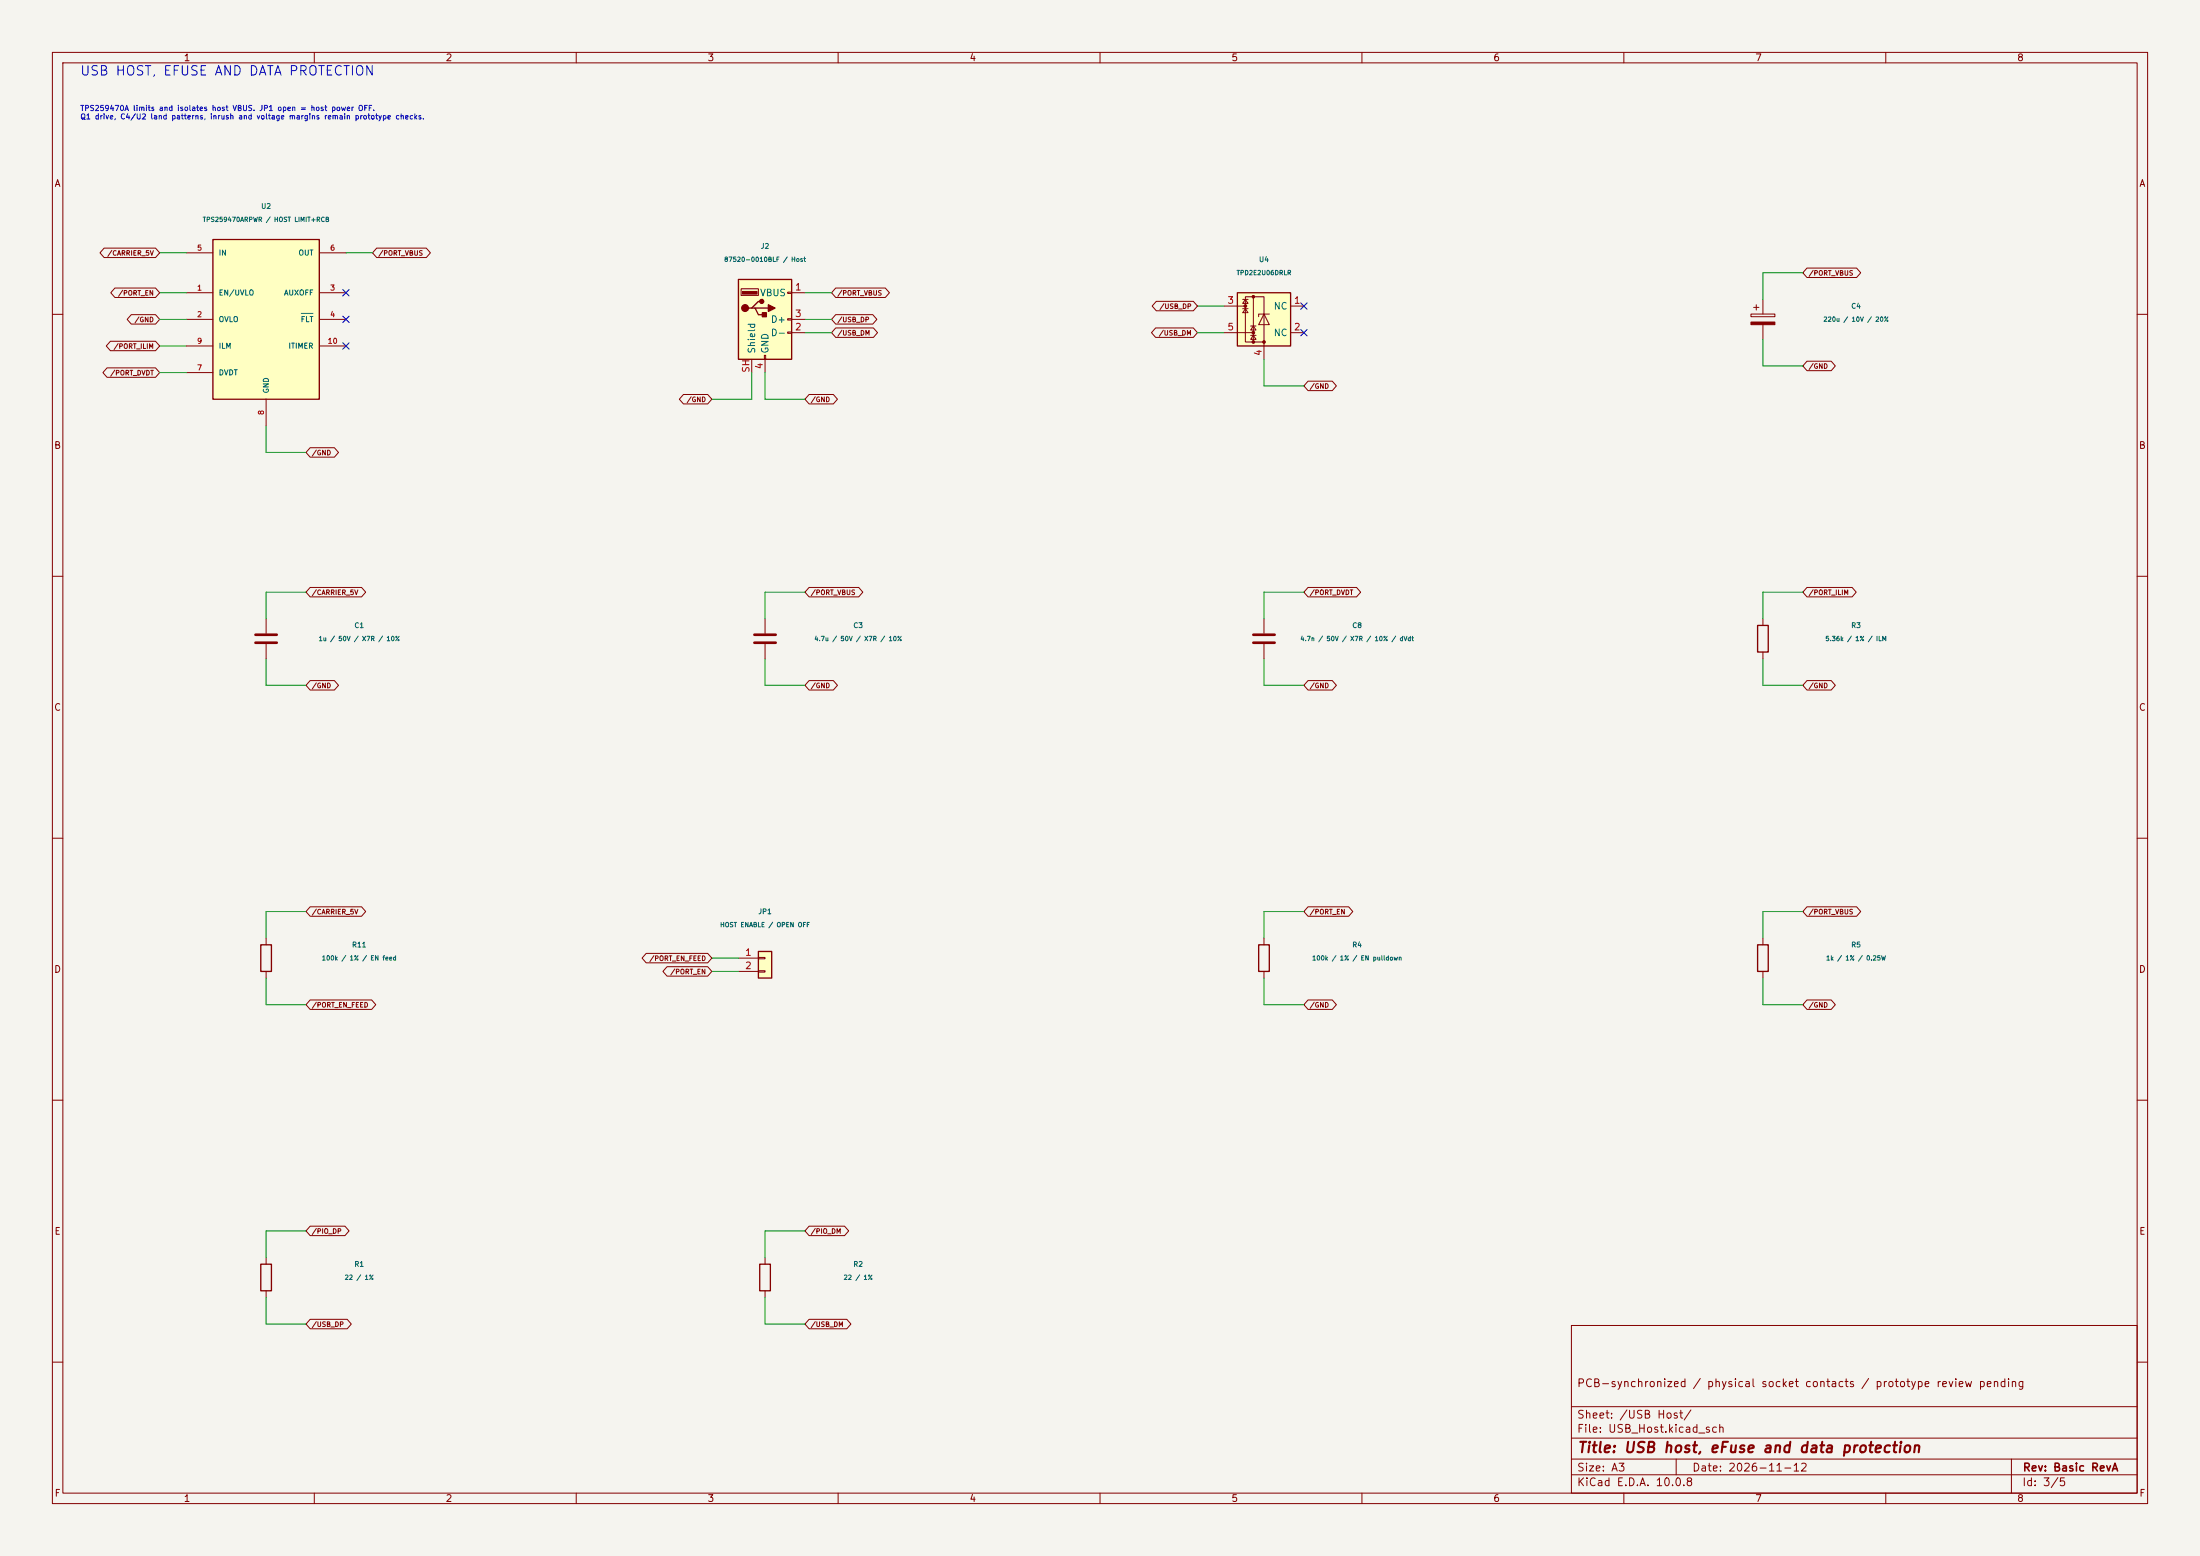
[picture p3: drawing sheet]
(kicad_sch
 (version 20260306)
 (generator "eeschema")
 (generator_version "10.0")
 (paper "A3")
 (title_block
  (title "USB host, eFuse and data protection")
  (date "2026-11-12")
  (rev "Basic RevA")
  (comment 1 "PCB-synchronized / physical socket contacts / prototype review pending"))
 (lib_symbols
  (symbol "KAGURA_RevA:TPS259470A_RPW"
   (pin_names
    (offset 1.016)) (in_bom yes) (on_board yes)
   (property "Reference" "U" (at 0 0 0) (effects (font (size 1 1))))
   (property "Value" "TPS259470A_RPW" (at 0 0 0) (effects (font (size 1 1))))
   (property "Datasheet" "https://www.ti.com/lit/ds/symlink/tps25947.pdf" (at 0 0 0) (effects (font (size 1 1))))
   (symbol "TPS259470A_RPW_1_1"
    (rectangle (start -10.16 15.24) (end 10.16 -15.24) (stroke (width 0.254) (type default)) (fill (type background)))
    (pin power_in line (at -15.24 12.7 0) (length 5.08) (name "IN" (effects (font (size 1 1)))) (number "5" (effects (font (size 1 1)))))
    (pin input line (at -15.24 5.08 0) (length 5.08) (name "EN/UVLO" (effects (font (size 1 1)))) (number "1" (effects (font (size 1 1)))))
    (pin input line (at -15.24 0 0) (length 5.08) (name "OVLO" (effects (font (size 1 1)))) (number "2" (effects (font (size 1 1)))))
    (pin passive line (at -15.24 -5.08 0) (length 5.08) (name "ILM" (effects (font (size 1 1)))) (number "9" (effects (font (size 1 1)))))
    (pin passive line (at -15.24 -10.16 0) (length 5.08) (name "DVDT" (effects (font (size 1 1)))) (number "7" (effects (font (size 1 1)))))
    (pin power_out line (at 15.24 12.7 180) (length 5.08) (name "OUT" (effects (font (size 1 1)))) (number "6" (effects (font (size 1 1)))))
    (pin open_collector line (at 15.24 5.08 180) (length 5.08) (name "AUXOFF" (effects (font (size 1 1)))) (number "3" (effects (font (size 1 1)))))
    (pin open_collector line (at 15.24 0 180) (length 5.08) (name "~{FLT}" (effects (font (size 1 1)))) (number "4" (effects (font (size 1 1)))))
    (pin passive line (at 15.24 -5.08 180) (length 5.08) (name "ITIMER" (effects (font (size 1 1)))) (number "10" (effects (font (size 1 1)))))
    (pin power_in line (at 0 -20.32 90) (length 5.08) (name "GND" (effects (font (size 1 1)))) (number "8" (effects (font (size 1 1)))))))
  (symbol "KAGURA_RevA:USB_A"
   (pin_names
    (offset 1.016)) (exclude_from_sim no) (in_bom yes) (on_board yes)
   (in_pos_files yes)
   (duplicate_pin_numbers_are_jumpers no)
   (property "Reference" "J" (at -5.08 11.43 0) (show_name no) (do_not_autoplace no) (effects (font (size 1.27 1.27)) (justify left)))
   (property "Value" "USB_A" (at -5.08 8.89 0) (show_name no) (do_not_autoplace no) (effects (font (size 1.27 1.27)) (justify left)))
   (property "Footprint" "" (at 3.81 -1.27 0) (show_name no) (do_not_autoplace no) (hide yes) (effects (font (size 1.27 1.27))))
   (property "Datasheet" "" (at 3.81 -1.27 0) (show_name no) (do_not_autoplace no) (hide yes) (effects (font (size 1.27 1.27))))
   (property "Description" "USB Type A connector" (at 0 0 0) (show_name no) (do_not_autoplace no) (hide yes) (effects (font (size 1.27 1.27))))
   (symbol "USB_A_0_1"
    (rectangle (start -5.08 -7.62) (end 5.08 7.62) (stroke (width 0.254) (type default)) (fill (type background)))
    (circle (center -3.81 2.159) (radius 0.635) (stroke (width 0.254) (type default)) (fill (type outline)))
    (polyline (pts (xy -3.175 2.159) (xy -2.54 2.159) (xy -1.27 3.429) (xy -0.635 3.429)) (stroke (width 0.254) (type default)) (fill (type none)))
    (polyline (pts (xy -2.54 2.159) (xy -1.905 2.159) (xy -1.27 0.889) (xy 0 0.889)) (stroke (width 0.254) (type default)) (fill (type none)))
    (rectangle (start -1.524 4.826) (end -4.318 5.334) (stroke (width 0) (type default)) (fill (type outline)))
    (rectangle (start -1.27 4.572) (end -4.572 5.842) (stroke (width 0) (type default)) (fill (type none)))
    (circle (center -0.635 3.429) (radius 0.381) (stroke (width 0.254) (type default)) (fill (type outline)))
    (rectangle (start -0.127 -7.62) (end 0.127 -6.858) (stroke (width 0) (type default)) (fill (type none)))
    (rectangle (start 0.254 1.27) (end -0.508 0.508) (stroke (width 0.254) (type default)) (fill (type outline)))
    (polyline (pts (xy 0.635 2.794) (xy 0.635 1.524) (xy 1.905 2.159) (xy 0.635 2.794)) (stroke (width 0.254) (type default)) (fill (type outline)))
    (rectangle (start 5.08 4.953) (end 4.318 5.207) (stroke (width 0) (type default)) (fill (type none)))
    (rectangle (start 5.08 -0.127) (end 4.318 0.127) (stroke (width 0) (type default)) (fill (type none)))
    (rectangle (start 5.08 -2.667) (end 4.318 -2.413) (stroke (width 0) (type default)) (fill (type none))))
   (symbol "USB_A_1_1"
    (polyline (pts (xy -1.905 2.159) (xy 0.635 2.159)) (stroke (width 0.254) (type default)) (fill (type none)))
    (pin power_in line (at 7.62 5.08 180) (length 2.54) (name "VBUS" (effects (font (size 1.27 1.27)))) (number "1" (effects (font (size 1.27 1.27)))))
    (pin bidirectional line (at 7.62 -2.54 180) (length 2.54) (name "D-" (effects (font (size 1.27 1.27)))) (number "2" (effects (font (size 1.27 1.27)))))
    (pin bidirectional line (at 7.62 0 180) (length 2.54) (name "D+" (effects (font (size 1.27 1.27)))) (number "3" (effects (font (size 1.27 1.27)))))
    (pin power_in line (at 0 -10.16 90) (length 2.54) (name "GND" (effects (font (size 1.27 1.27)))) (number "4" (effects (font (size 1.27 1.27)))))
    (pin passive line (at -2.54 -10.16 90) (length 2.54) (name "Shield" (effects (font (size 1.27 1.27)))) (number "SH" (effects (font (size 1.27 1.27))))))
   (embedded_fonts no))
  (symbol "KAGURA_RevA:TPD2E2U06DRL" (exclude_from_sim no) (in_bom yes) (on_board yes)
   (in_pos_files yes)
   (duplicate_pin_numbers_are_jumpers no)
   (property "Reference" "U" (at -3.81 6.35 0) (show_name no) (do_not_autoplace no) (effects (font (size 1.27 1.27))))
   (property "Value" "TPD2E2U06DRL" (at 0.508 -6.35 0) (show_name no) (do_not_autoplace no) (effects (font (size 1.27 1.27)) (justify left)))
   (property "Footprint" "Package_TO_SOT_SMD:SOT-553" (at -20.32 -6.35 0) (show_name no) (do_not_autoplace no) (hide yes) (effects (font (size 1.27 1.27))))
   (property "Datasheet" "http://www.ti.com/lit/ds/symlink/tpd2e2u06.pdf" (at -5.08 5.08 0) (show_name no) (do_not_autoplace no) (hide yes) (effects (font (size 1.27 1.27))))
   (property "Description" "Dual-Channel High-Speed ESD Protection, SOT-553" (at 0 0 0) (show_name no) (do_not_autoplace no) (hide yes) (effects (font (size 1.27 1.27))))
   (symbol "TPD2E2U06DRL_0_1"
    (rectangle (start -5.08 5.08) (end 5.08 -5.08) (stroke (width 0.254) (type default)) (fill (type background)))
    (rectangle (start -3.556 4.318) (end 0 -4.318) (stroke (width 0) (type default)) (fill (type none)))
    (polyline (pts (xy -3.556 3.81) (xy -4.064 3.048) (xy -3.048 3.048) (xy -3.556 3.81)) (stroke (width 0) (type default)) (fill (type none)))
    (circle (center -3.556 2.54) (radius 0.254) (stroke (width 0) (type default)) (fill (type outline)))
    (polyline (pts (xy -3.556 2.54) (xy -5.08 2.54)) (stroke (width 0) (type default)) (fill (type none)))
    (polyline (pts (xy -3.556 2.032) (xy -4.064 1.27) (xy -3.048 1.27) (xy -3.556 2.032)) (stroke (width 0) (type default)) (fill (type none)))
    (polyline (pts (xy -3.048 3.81) (xy -4.064 3.81)) (stroke (width 0) (type default)) (fill (type none)))
    (polyline (pts (xy -3.048 2.032) (xy -4.064 2.032)) (stroke (width 0) (type default)) (fill (type none)))
    (circle (center -2.032 4.318) (radius 0.254) (stroke (width 0) (type default)) (fill (type outline)))
    (polyline (pts (xy -2.032 -1.27) (xy -2.54 -2.032) (xy -1.524 -2.032) (xy -2.032 -1.27)) (stroke (width 0) (type default)) (fill (type none)))
    (circle (center -2.032 -2.54) (radius 0.254) (stroke (width 0) (type default)) (fill (type outline)))
    (polyline (pts (xy -2.032 -2.54) (xy -5.08 -2.54)) (stroke (width 0) (type default)) (fill (type none)))
    (polyline (pts (xy -2.032 -3.048) (xy -2.54 -3.81) (xy -1.524 -3.81) (xy -2.032 -3.048)) (stroke (width 0) (type default)) (fill (type none)))
    (circle (center -2.032 -4.318) (radius 0.254) (stroke (width 0) (type default)) (fill (type outline)))
    (polyline (pts (xy -2.032 -4.318) (xy -2.032 4.318)) (stroke (width 0) (type default)) (fill (type none)))
    (polyline (pts (xy -1.524 -1.27) (xy -2.54 -1.27)) (stroke (width 0) (type default)) (fill (type none)))
    (polyline (pts (xy -1.524 -3.048) (xy -2.54 -3.048)) (stroke (width 0) (type default)) (fill (type none)))
    (polyline (pts (xy 0 1.016) (xy 1.016 -1.016) (xy -1.016 -1.016) (xy 0 1.016)) (stroke (width 0) (type default)) (fill (type none)))
    (polyline (pts (xy 0 -4.318) (xy 0 -5.08)) (stroke (width 0) (type default)) (fill (type none)))
    (circle (center 0 -4.318) (radius 0.254) (stroke (width 0) (type default)) (fill (type outline)))
    (polyline (pts (xy 1.016 1.016) (xy -1.016 1.016) (xy -1.016 0.508)) (stroke (width 0) (type default)) (fill (type none))))
   (symbol "TPD2E2U06DRL_1_1"
    (pin passive line (at 7.62 2.54 180) (length 2.54) (name "NC" (effects (font (size 1.27 1.27)))) (number "1" (effects (font (size 1.27 1.27)))))
    (pin passive line (at 7.62 -2.54 180) (length 2.54) (name "NC" (effects (font (size 1.27 1.27)))) (number "2" (effects (font (size 1.27 1.27)))))
    (pin passive line (at -7.62 2.54 0) (length 2.54) (name "" (effects (font (size 1.27 1.27)))) (number "3" (effects (font (size 1.27 1.27)))))
    (pin passive line (at 0 -7.62 90) (length 2.54) (name "" (effects (font (size 1.27 1.27)))) (number "4" (effects (font (size 1.27 1.27)))))
    (pin passive line (at -7.62 -2.54 0) (length 2.54) (name "" (effects (font (size 1.27 1.27)))) (number "5" (effects (font (size 1.27 1.27))))))
   (embedded_fonts no))
  (symbol "KAGURA_RevA:C_Polarized"
   (pin_numbers (hide yes))
   (pin_names
    (offset 0.254)) (exclude_from_sim no) (in_bom yes) (on_board yes)
   (in_pos_files yes)
   (duplicate_pin_numbers_are_jumpers no)
   (property "Reference" "C" (at 0.635 2.54 0) (show_name no) (do_not_autoplace no) (effects (font (size 1.27 1.27)) (justify left)))
   (property "Value" "C_Polarized" (at 0.635 -2.54 0) (show_name no) (do_not_autoplace no) (effects (font (size 1.27 1.27)) (justify left)))
   (property "Footprint" "" (at 0.9652 -3.81 0) (show_name no) (do_not_autoplace no) (hide yes) (effects (font (size 1.27 1.27))))
   (property "Datasheet" "" (at 0 0 0) (show_name no) (do_not_autoplace no) (hide yes) (effects (font (size 1.27 1.27))))
   (property "Description" "Polarized capacitor" (at 0 0 0) (show_name no) (do_not_autoplace no) (hide yes) (effects (font (size 1.27 1.27))))
   (symbol "C_Polarized_0_1"
    (rectangle (start -2.286 0.508) (end 2.286 1.016) (stroke (width 0) (type default)) (fill (type none)))
    (polyline (pts (xy -1.778 2.286) (xy -0.762 2.286)) (stroke (width 0) (type default)) (fill (type none)))
    (polyline (pts (xy -1.27 2.794) (xy -1.27 1.778)) (stroke (width 0) (type default)) (fill (type none)))
    (rectangle (start 2.286 -0.508) (end -2.286 -1.016) (stroke (width 0) (type default)) (fill (type outline))))
   (symbol "C_Polarized_1_1"
    (pin passive line (at 0 3.81 270) (length 2.794) (name "" (effects (font (size 1.27 1.27)))) (number "1" (effects (font (size 1.27 1.27)))))
    (pin passive line (at 0 -3.81 90) (length 2.794) (name "" (effects (font (size 1.27 1.27)))) (number "2" (effects (font (size 1.27 1.27))))))
   (embedded_fonts no))
  (symbol "KAGURA_RevA:C"
   (pin_numbers (hide yes))
   (pin_names
    (offset 0.254)) (exclude_from_sim no) (in_bom yes) (on_board yes)
   (in_pos_files yes)
   (duplicate_pin_numbers_are_jumpers no)
   (property "Reference" "C" (at 0.635 2.54 0) (show_name no) (do_not_autoplace no) (effects (font (size 1.27 1.27)) (justify left)))
   (property "Value" "C" (at 0.635 -2.54 0) (show_name no) (do_not_autoplace no) (effects (font (size 1.27 1.27)) (justify left)))
   (property "Footprint" "" (at 0.9652 -3.81 0) (show_name no) (do_not_autoplace no) (hide yes) (effects (font (size 1.27 1.27))))
   (property "Datasheet" "" (at 0 0 0) (show_name no) (do_not_autoplace no) (hide yes) (effects (font (size 1.27 1.27))))
   (property "Description" "Unpolarized capacitor" (at 0 0 0) (show_name no) (do_not_autoplace no) (hide yes) (effects (font (size 1.27 1.27))))
   (symbol "C_0_1"
    (polyline (pts (xy -2.032 0.762) (xy 2.032 0.762)) (stroke (width 0.508) (type default)) (fill (type none)))
    (polyline (pts (xy -2.032 -0.762) (xy 2.032 -0.762)) (stroke (width 0.508) (type default)) (fill (type none))))
   (symbol "C_1_1"
    (pin passive line (at 0 3.81 270) (length 2.794) (name "" (effects (font (size 1.27 1.27)))) (number "1" (effects (font (size 1.27 1.27)))))
    (pin passive line (at 0 -3.81 90) (length 2.794) (name "" (effects (font (size 1.27 1.27)))) (number "2" (effects (font (size 1.27 1.27))))))
   (embedded_fonts no))
  (symbol "KAGURA_RevA:R"
   (pin_numbers (hide yes))
   (pin_names
    (offset 0)) (exclude_from_sim no) (in_bom yes) (on_board yes)
   (in_pos_files yes)
   (duplicate_pin_numbers_are_jumpers no)
   (property "Reference" "R" (at 2.032 0 90) (show_name no) (do_not_autoplace no) (effects (font (size 1.27 1.27))))
   (property "Value" "R" (at 0 0 90) (show_name no) (do_not_autoplace no) (effects (font (size 1.27 1.27))))
   (property "Footprint" "" (at -1.778 0 90) (show_name no) (do_not_autoplace no) (hide yes) (effects (font (size 1.27 1.27))))
   (property "Datasheet" "" (at 0 0 0) (show_name no) (do_not_autoplace no) (hide yes) (effects (font (size 1.27 1.27))))
   (property "Description" "Resistor" (at 0 0 0) (show_name no) (do_not_autoplace no) (hide yes) (effects (font (size 1.27 1.27))))
   (symbol "R_0_1"
    (rectangle (start -1.016 -2.54) (end 1.016 2.54) (stroke (width 0.254) (type default)) (fill (type none))))
   (symbol "R_1_1"
    (pin passive line (at 0 3.81 270) (length 1.27) (name "" (effects (font (size 1.27 1.27)))) (number "1" (effects (font (size 1.27 1.27)))))
    (pin passive line (at 0 -3.81 90) (length 1.27) (name "" (effects (font (size 1.27 1.27)))) (number "2" (effects (font (size 1.27 1.27))))))
   (embedded_fonts no))
  (symbol "KAGURA_RevA:Host_Enable"
   (pin_names
    (offset 1.016) (hide yes)) (exclude_from_sim no) (in_bom yes) (on_board yes)
   (in_pos_files yes)
   (duplicate_pin_numbers_are_jumpers no)
   (property "Reference" "J" (at 0 2.54 0) (show_name no) (do_not_autoplace no) (effects (font (size 1.27 1.27))))
   (property "Value" "Conn_01x02" (at 0 -5.08 0) (show_name no) (do_not_autoplace no) (effects (font (size 1.27 1.27))))
   (property "Footprint" "" (at 0 0 0) (show_name no) (do_not_autoplace no) (hide yes) (effects (font (size 1.27 1.27))))
   (property "Datasheet" "" (at 0 0 0) (show_name no) (do_not_autoplace no) (hide yes) (effects (font (size 1.27 1.27))))
   (property "Description" "Generic connector, single row, 01x02, script generated (kicad-library-utils/schlib/autogen/connector/)" (at 0 0 0) (show_name no) (do_not_autoplace no) (hide yes) (effects (font (size 1.27 1.27))))
   (symbol "Host_Enable_1_1"
    (rectangle (start -1.27 1.27) (end 1.27 -3.81) (stroke (width 0.254) (type default)) (fill (type background)))
    (rectangle (start -1.27 0.127) (end 0 -0.127) (stroke (width 0.1524) (type default)) (fill (type none)))
    (rectangle (start -1.27 -2.413) (end 0 -2.667) (stroke (width 0.1524) (type default)) (fill (type none)))
    (pin passive line (at -5.08 0 0) (length 3.81) (name "Pin_1" (effects (font (size 1.27 1.27)))) (number "1" (effects (font (size 1.27 1.27)))))
    (pin passive line (at -5.08 -2.54 0) (length 3.81) (name "Pin_2" (effects (font (size 1.27 1.27)))) (number "2" (effects (font (size 1.27 1.27))))))
   (embedded_fonts no)))
 (text "USB HOST, EFUSE AND DATA PROTECTION" (at 15.24 12.7 0) (effects (font (size 1.8 1.8)) (justify left top)))
 (text "TPS259470A limits and isolates host VBUS. JP1 open = host power OFF.\nQ1 drive, C4/U2 land patterns, inrush and voltage margins remain prototype checks." (at 15.24 20.32 0) (effects (font (size 1 1)) (justify left top)))
 (wire (pts (xy 35.56 48.26) (xy 30.48 48.26)) (stroke (width 0) (type default)))
 (global_label "/CARRIER_5V"
  (shape bidirectional) (at 30.48 48.26 0) (effects (font (size 0.9 0.9)) (justify right))
  (property "Intersheetrefs" "${INTERSHEET_REFS}" (at 30.48 48.26 0) (effects (font (size 0.8 0.8))) (hide yes)))
 (wire (pts (xy 35.56 55.88) (xy 30.48 55.88)) (stroke (width 0) (type default)))
 (global_label "/PORT_EN"
  (shape bidirectional) (at 30.48 55.88 0) (effects (font (size 0.9 0.9)) (justify right))
  (property "Intersheetrefs" "${INTERSHEET_REFS}" (at 30.48 55.88 0) (effects (font (size 0.8 0.8))) (hide yes)))
 (wire (pts (xy 35.56 60.96) (xy 30.48 60.96)) (stroke (width 0) (type default)))
 (global_label "/GND"
  (shape bidirectional) (at 30.48 60.96 0) (effects (font (size 0.9 0.9)) (justify right))
  (property "Intersheetrefs" "${INTERSHEET_REFS}" (at 30.48 60.96 0) (effects (font (size 0.8 0.8))) (hide yes)))
 (wire (pts (xy 35.56 66.04) (xy 30.48 66.04)) (stroke (width 0) (type default)))
 (global_label "/PORT_ILIM"
  (shape bidirectional) (at 30.48 66.04 0) (effects (font (size 0.9 0.9)) (justify right))
  (property "Intersheetrefs" "${INTERSHEET_REFS}" (at 30.48 66.04 0) (effects (font (size 0.8 0.8))) (hide yes)))
 (wire (pts (xy 35.56 71.12) (xy 30.48 71.12)) (stroke (width 0) (type default)))
 (global_label "/PORT_DVDT"
  (shape bidirectional) (at 30.48 71.12 0) (effects (font (size 0.9 0.9)) (justify right))
  (property "Intersheetrefs" "${INTERSHEET_REFS}" (at 30.48 71.12 0) (effects (font (size 0.8 0.8))) (hide yes)))
 (wire (pts (xy 66.04 48.26) (xy 71.12 48.26)) (stroke (width 0) (type default)))
 (global_label "/PORT_VBUS"
  (shape bidirectional) (at 71.12 48.26 180) (effects (font (size 0.9 0.9)) (justify left))
  (property "Intersheetrefs" "${INTERSHEET_REFS}" (at 71.12 48.26 0) (effects (font (size 0.8 0.8))) (hide yes)))
 (no_connect (at 66.04 55.88))
 (no_connect (at 66.04 60.96))
 (no_connect (at 66.04 66.04))
 (wire (pts (xy 50.8 81.28) (xy 50.8 86.36)) (stroke (width 0) (type default)))
 (wire (pts (xy 50.8 86.36) (xy 58.42 86.36)) (stroke (width 0) (type default)))
 (global_label "/GND"
  (shape bidirectional) (at 58.42 86.36 180) (effects (font (size 0.9 0.9)) (justify left))
  (property "Intersheetrefs" "${INTERSHEET_REFS}" (at 58.42 86.36 0) (effects (font (size 0.8 0.8))) (hide yes)))
 (symbol
  (lib_id "KAGURA_RevA:TPS259470A_RPW") (at 50.8 60.96 0) (unit 1) (in_bom yes) (on_board yes) (dnp no)
  (property "Reference" "U2" (at 50.8 39.37 0) (effects (font (size 0.95 0.95))))
  (property "Value" "TPS259470ARPWR / HOST LIMIT+RCB" (at 50.8 41.91 0) (effects (font (size 0.85 0.85))))
  (property "Footprint" "KAGURA_MANUAL:U2" (at 50.8 60.96 0) (effects (font (size 0.95 0.95))) (hide yes))
  (property "Datasheet" "" (at 50.8 60.96 0) (effects (font (size 0.95 0.95))) (hide yes))
  (property "Description" "" (at 50.8 60.96 0) (effects (font (size 0.95 0.95))) (hide yes)) (pin "5") (pin "1") (pin "2") (pin "9") (pin "7") (pin "6") (pin "3") (pin "4") (pin "10") (pin "8"))
 (wire (pts (xy 153.67 55.88) (xy 158.75 55.88)) (stroke (width 0) (type default)))
 (global_label "/PORT_VBUS"
  (shape bidirectional) (at 158.75 55.88 180) (effects (font (size 0.9 0.9)) (justify left))
  (property "Intersheetrefs" "${INTERSHEET_REFS}" (at 158.75 55.88 0) (effects (font (size 0.8 0.8))) (hide yes)))
 (wire (pts (xy 153.67 63.5) (xy 158.75 63.5)) (stroke (width 0) (type default)))
 (global_label "/USB_DM"
  (shape bidirectional) (at 158.75 63.5 180) (effects (font (size 0.9 0.9)) (justify left))
  (property "Intersheetrefs" "${INTERSHEET_REFS}" (at 158.75 63.5 0) (effects (font (size 0.8 0.8))) (hide yes)))
 (wire (pts (xy 153.67 60.96) (xy 158.75 60.96)) (stroke (width 0) (type default)))
 (global_label "/USB_DP"
  (shape bidirectional) (at 158.75 60.96 180) (effects (font (size 0.9 0.9)) (justify left))
  (property "Intersheetrefs" "${INTERSHEET_REFS}" (at 158.75 60.96 0) (effects (font (size 0.8 0.8))) (hide yes)))
 (wire (pts (xy 146.05 71.12) (xy 146.05 76.2)) (stroke (width 0) (type default)))
 (wire (pts (xy 146.05 76.2) (xy 153.67 76.2)) (stroke (width 0) (type default)))
 (global_label "/GND"
  (shape bidirectional) (at 153.67 76.2 180) (effects (font (size 0.9 0.9)) (justify left))
  (property "Intersheetrefs" "${INTERSHEET_REFS}" (at 153.67 76.2 0) (effects (font (size 0.8 0.8))) (hide yes)))
 (wire (pts (xy 143.51 71.12) (xy 143.51 76.2)) (stroke (width 0) (type default)))
 (wire (pts (xy 143.51 76.2) (xy 135.89 76.2)) (stroke (width 0) (type default)))
 (global_label "/GND"
  (shape bidirectional) (at 135.89 76.2 0) (effects (font (size 0.9 0.9)) (justify right))
  (property "Intersheetrefs" "${INTERSHEET_REFS}" (at 135.89 76.2 0) (effects (font (size 0.8 0.8))) (hide yes)))
 (symbol
  (lib_id "KAGURA_RevA:USB_A") (at 146.05 60.96 0) (unit 1) (in_bom yes) (on_board yes) (dnp no)
  (property "Reference" "J2" (at 146.05 46.99 0) (effects (font (size 0.95 0.95))))
  (property "Value" "87520-0010BLF / Host" (at 146.05 49.53 0) (effects (font (size 0.85 0.85))))
  (property "Footprint" "KAGURA_MANUAL:J2" (at 146.05 60.96 0) (effects (font (size 0.95 0.95))) (hide yes))
  (property "Datasheet" "" (at 146.05 60.96 0) (effects (font (size 0.95 0.95))) (hide yes))
  (property "Description" "" (at 146.05 60.96 0) (effects (font (size 0.95 0.95))) (hide yes)) (pin "1") (pin "2") (pin "3") (pin "4") (pin "SH"))
 (no_connect (at 248.92 58.42))
 (no_connect (at 248.92 63.5))
 (wire (pts (xy 233.68 58.42) (xy 228.6 58.42)) (stroke (width 0) (type default)))
 (global_label "/USB_DP"
  (shape bidirectional) (at 228.6 58.42 0) (effects (font (size 0.9 0.9)) (justify right))
  (property "Intersheetrefs" "${INTERSHEET_REFS}" (at 228.6 58.42 0) (effects (font (size 0.8 0.8))) (hide yes)))
 (wire (pts (xy 241.3 68.58) (xy 241.3 73.66)) (stroke (width 0) (type default)))
 (wire (pts (xy 241.3 73.66) (xy 248.92 73.66)) (stroke (width 0) (type default)))
 (global_label "/GND"
  (shape bidirectional) (at 248.92 73.66 180) (effects (font (size 0.9 0.9)) (justify left))
  (property "Intersheetrefs" "${INTERSHEET_REFS}" (at 248.92 73.66 0) (effects (font (size 0.8 0.8))) (hide yes)))
 (wire (pts (xy 233.68 63.5) (xy 228.6 63.5)) (stroke (width 0) (type default)))
 (global_label "/USB_DM"
  (shape bidirectional) (at 228.6 63.5 0) (effects (font (size 0.9 0.9)) (justify right))
  (property "Intersheetrefs" "${INTERSHEET_REFS}" (at 228.6 63.5 0) (effects (font (size 0.8 0.8))) (hide yes)))
 (symbol
  (lib_id "KAGURA_RevA:TPD2E2U06DRL") (at 241.3 60.96 0) (unit 1) (in_bom yes) (on_board yes) (dnp no)
  (property "Reference" "U4" (at 241.3 49.53 0) (effects (font (size 0.95 0.95))))
  (property "Value" "TPD2E2U06DRLR" (at 241.3 52.07 0) (effects (font (size 0.85 0.85))))
  (property "Footprint" "KAGURA_MANUAL:U4" (at 241.3 60.96 0) (effects (font (size 0.95 0.95))) (hide yes))
  (property "Datasheet" "" (at 241.3 60.96 0) (effects (font (size 0.95 0.95))) (hide yes))
  (property "Description" "" (at 241.3 60.96 0) (effects (font (size 0.95 0.95))) (hide yes)) (pin "1") (pin "2") (pin "3") (pin "4") (pin "5"))
 (wire (pts (xy 336.55 57.15) (xy 336.55 52.07)) (stroke (width 0) (type default)))
 (wire (pts (xy 336.55 52.07) (xy 344.17 52.07)) (stroke (width 0) (type default)))
 (global_label "/PORT_VBUS"
  (shape bidirectional) (at 344.17 52.07 180) (effects (font (size 0.9 0.9)) (justify left))
  (property "Intersheetrefs" "${INTERSHEET_REFS}" (at 344.17 52.07 0) (effects (font (size 0.8 0.8))) (hide yes)))
 (wire (pts (xy 336.55 64.77) (xy 336.55 69.85)) (stroke (width 0) (type default)))
 (wire (pts (xy 336.55 69.85) (xy 344.17 69.85)) (stroke (width 0) (type default)))
 (global_label "/GND"
  (shape bidirectional) (at 344.17 69.85 180) (effects (font (size 0.9 0.9)) (justify left))
  (property "Intersheetrefs" "${INTERSHEET_REFS}" (at 344.17 69.85 0) (effects (font (size 0.8 0.8))) (hide yes)))
 (symbol
  (lib_id "KAGURA_RevA:C_Polarized") (at 336.55 60.96 0) (unit 1) (in_bom yes) (on_board yes) (dnp no)
  (property "Reference" "C4" (at 354.33 58.42 0) (effects (font (size 0.95 0.95))))
  (property "Value" "220u / 10V / 20%" (at 354.33 60.96 0) (effects (font (size 0.85 0.85))))
  (property "Footprint" "KAGURA_MANUAL:C4" (at 336.55 60.96 0) (effects (font (size 0.95 0.95))) (hide yes))
  (property "Datasheet" "" (at 336.55 60.96 0) (effects (font (size 0.95 0.95))) (hide yes))
  (property "Description" "" (at 336.55 60.96 0) (effects (font (size 0.95 0.95))) (hide yes)) (pin "1") (pin "2"))
 (wire (pts (xy 50.8 118.11) (xy 50.8 113.03)) (stroke (width 0) (type default)))
 (wire (pts (xy 50.8 113.03) (xy 58.42 113.03)) (stroke (width 0) (type default)))
 (global_label "/CARRIER_5V"
  (shape bidirectional) (at 58.42 113.03 180) (effects (font (size 0.9 0.9)) (justify left))
  (property "Intersheetrefs" "${INTERSHEET_REFS}" (at 58.42 113.03 0) (effects (font (size 0.8 0.8))) (hide yes)))
 (wire (pts (xy 50.8 125.73) (xy 50.8 130.81)) (stroke (width 0) (type default)))
 (wire (pts (xy 50.8 130.81) (xy 58.42 130.81)) (stroke (width 0) (type default)))
 (global_label "/GND"
  (shape bidirectional) (at 58.42 130.81 180) (effects (font (size 0.9 0.9)) (justify left))
  (property "Intersheetrefs" "${INTERSHEET_REFS}" (at 58.42 130.81 0) (effects (font (size 0.8 0.8))) (hide yes)))
 (symbol
  (lib_id "KAGURA_RevA:C") (at 50.8 121.92 0) (unit 1) (in_bom yes) (on_board yes) (dnp no)
  (property "Reference" "C1" (at 68.58 119.38 0) (effects (font (size 0.95 0.95))))
  (property "Value" "1u / 50V / X7R / 10%" (at 68.58 121.92 0) (effects (font (size 0.85 0.85))))
  (property "Footprint" "KAGURA_MANUAL:C1" (at 50.8 121.92 0) (effects (font (size 0.95 0.95))) (hide yes))
  (property "Datasheet" "" (at 50.8 121.92 0) (effects (font (size 0.95 0.95))) (hide yes))
  (property "Description" "" (at 50.8 121.92 0) (effects (font (size 0.95 0.95))) (hide yes)) (pin "1") (pin "2"))
 (wire (pts (xy 146.05 118.11) (xy 146.05 113.03)) (stroke (width 0) (type default)))
 (wire (pts (xy 146.05 113.03) (xy 153.67 113.03)) (stroke (width 0) (type default)))
 (global_label "/PORT_VBUS"
  (shape bidirectional) (at 153.67 113.03 180) (effects (font (size 0.9 0.9)) (justify left))
  (property "Intersheetrefs" "${INTERSHEET_REFS}" (at 153.67 113.03 0) (effects (font (size 0.8 0.8))) (hide yes)))
 (wire (pts (xy 146.05 125.73) (xy 146.05 130.81)) (stroke (width 0) (type default)))
 (wire (pts (xy 146.05 130.81) (xy 153.67 130.81)) (stroke (width 0) (type default)))
 (global_label "/GND"
  (shape bidirectional) (at 153.67 130.81 180) (effects (font (size 0.9 0.9)) (justify left))
  (property "Intersheetrefs" "${INTERSHEET_REFS}" (at 153.67 130.81 0) (effects (font (size 0.8 0.8))) (hide yes)))
 (symbol
  (lib_id "KAGURA_RevA:C") (at 146.05 121.92 0) (unit 1) (in_bom yes) (on_board yes) (dnp no)
  (property "Reference" "C3" (at 163.83 119.38 0) (effects (font (size 0.95 0.95))))
  (property "Value" "4.7u / 50V / X7R / 10%" (at 163.83 121.92 0) (effects (font (size 0.85 0.85))))
  (property "Footprint" "KAGURA_BASIC:C_1206_3216Metric" (at 146.05 121.92 0) (effects (font (size 0.95 0.95))) (hide yes))
  (property "Datasheet" "" (at 146.05 121.92 0) (effects (font (size 0.95 0.95))) (hide yes))
  (property "Description" "" (at 146.05 121.92 0) (effects (font (size 0.95 0.95))) (hide yes)) (pin "1") (pin "2"))
 (wire (pts (xy 241.3 118.11) (xy 241.3 113.03)) (stroke (width 0) (type default)))
 (wire (pts (xy 241.3 113.03) (xy 248.92 113.03)) (stroke (width 0) (type default)))
 (global_label "/PORT_DVDT"
  (shape bidirectional) (at 248.92 113.03 180) (effects (font (size 0.9 0.9)) (justify left))
  (property "Intersheetrefs" "${INTERSHEET_REFS}" (at 248.92 113.03 0) (effects (font (size 0.8 0.8))) (hide yes)))
 (wire (pts (xy 241.3 125.73) (xy 241.3 130.81)) (stroke (width 0) (type default)))
 (wire (pts (xy 241.3 130.81) (xy 248.92 130.81)) (stroke (width 0) (type default)))
 (global_label "/GND"
  (shape bidirectional) (at 248.92 130.81 180) (effects (font (size 0.9 0.9)) (justify left))
  (property "Intersheetrefs" "${INTERSHEET_REFS}" (at 248.92 130.81 0) (effects (font (size 0.8 0.8))) (hide yes)))
 (symbol
  (lib_id "KAGURA_RevA:C") (at 241.3 121.92 0) (unit 1) (in_bom yes) (on_board yes) (dnp no)
  (property "Reference" "C8" (at 259.08 119.38 0) (effects (font (size 0.95 0.95))))
  (property "Value" "4.7n / 50V / X7R / 10% / dVdt" (at 259.08 121.92 0) (effects (font (size 0.85 0.85))))
  (property "Footprint" "KAGURA_MANUAL:C8" (at 241.3 121.92 0) (effects (font (size 0.95 0.95))) (hide yes))
  (property "Datasheet" "" (at 241.3 121.92 0) (effects (font (size 0.95 0.95))) (hide yes))
  (property "Description" "" (at 241.3 121.92 0) (effects (font (size 0.95 0.95))) (hide yes)) (pin "1") (pin "2"))
 (wire (pts (xy 336.55 118.11) (xy 336.55 113.03)) (stroke (width 0) (type default)))
 (wire (pts (xy 336.55 113.03) (xy 344.17 113.03)) (stroke (width 0) (type default)))
 (global_label "/PORT_ILIM"
  (shape bidirectional) (at 344.17 113.03 180) (effects (font (size 0.9 0.9)) (justify left))
  (property "Intersheetrefs" "${INTERSHEET_REFS}" (at 344.17 113.03 0) (effects (font (size 0.8 0.8))) (hide yes)))
 (wire (pts (xy 336.55 125.73) (xy 336.55 130.81)) (stroke (width 0) (type default)))
 (wire (pts (xy 336.55 130.81) (xy 344.17 130.81)) (stroke (width 0) (type default)))
 (global_label "/GND"
  (shape bidirectional) (at 344.17 130.81 180) (effects (font (size 0.9 0.9)) (justify left))
  (property "Intersheetrefs" "${INTERSHEET_REFS}" (at 344.17 130.81 0) (effects (font (size 0.8 0.8))) (hide yes)))
 (symbol
  (lib_id "KAGURA_RevA:R") (at 336.55 121.92 0) (unit 1) (in_bom yes) (on_board yes) (dnp no)
  (property "Reference" "R3" (at 354.33 119.38 0) (effects (font (size 0.95 0.95))))
  (property "Value" "5.36k / 1% / ILM" (at 354.33 121.92 0) (effects (font (size 0.85 0.85))))
  (property "Footprint" "KAGURA_MANUAL:R3" (at 336.55 121.92 0) (effects (font (size 0.95 0.95))) (hide yes))
  (property "Datasheet" "" (at 336.55 121.92 0) (effects (font (size 0.95 0.95))) (hide yes))
  (property "Description" "" (at 336.55 121.92 0) (effects (font (size 0.95 0.95))) (hide yes)) (pin "1") (pin "2"))
 (wire (pts (xy 50.8 179.07) (xy 50.8 173.99)) (stroke (width 0) (type default)))
 (wire (pts (xy 50.8 173.99) (xy 58.42 173.99)) (stroke (width 0) (type default)))
 (global_label "/CARRIER_5V"
  (shape bidirectional) (at 58.42 173.99 180) (effects (font (size 0.9 0.9)) (justify left))
  (property "Intersheetrefs" "${INTERSHEET_REFS}" (at 58.42 173.99 0) (effects (font (size 0.8 0.8))) (hide yes)))
 (wire (pts (xy 50.8 186.69) (xy 50.8 191.77)) (stroke (width 0) (type default)))
 (wire (pts (xy 50.8 191.77) (xy 58.42 191.77)) (stroke (width 0) (type default)))
 (global_label "/PORT_EN_FEED"
  (shape bidirectional) (at 58.42 191.77 180) (effects (font (size 0.9 0.9)) (justify left))
  (property "Intersheetrefs" "${INTERSHEET_REFS}" (at 58.42 191.77 0) (effects (font (size 0.8 0.8))) (hide yes)))
 (symbol
  (lib_id "KAGURA_RevA:R") (at 50.8 182.88 0) (unit 1) (in_bom yes) (on_board yes) (dnp no)
  (property "Reference" "R11" (at 68.58 180.34 0) (effects (font (size 0.95 0.95))))
  (property "Value" "100k / 1% / EN feed" (at 68.58 182.88 0) (effects (font (size 0.85 0.85))))
  (property "Footprint" "KAGURA_MANUAL:R11" (at 50.8 182.88 0) (effects (font (size 0.95 0.95))) (hide yes))
  (property "Datasheet" "" (at 50.8 182.88 0) (effects (font (size 0.95 0.95))) (hide yes))
  (property "Description" "" (at 50.8 182.88 0) (effects (font (size 0.95 0.95))) (hide yes)) (pin "1") (pin "2"))
 (wire (pts (xy 140.97 182.88) (xy 135.89 182.88)) (stroke (width 0) (type default)))
 (global_label "/PORT_EN_FEED"
  (shape bidirectional) (at 135.89 182.88 0) (effects (font (size 0.9 0.9)) (justify right))
  (property "Intersheetrefs" "${INTERSHEET_REFS}" (at 135.89 182.88 0) (effects (font (size 0.8 0.8))) (hide yes)))
 (wire (pts (xy 140.97 185.42) (xy 135.89 185.42)) (stroke (width 0) (type default)))
 (global_label "/PORT_EN"
  (shape bidirectional) (at 135.89 185.42 0) (effects (font (size 0.9 0.9)) (justify right))
  (property "Intersheetrefs" "${INTERSHEET_REFS}" (at 135.89 185.42 0) (effects (font (size 0.8 0.8))) (hide yes)))
 (symbol
  (lib_id "KAGURA_RevA:Host_Enable") (at 146.05 182.88 0) (unit 1) (in_bom yes) (on_board yes) (dnp no)
  (property "Reference" "JP1" (at 146.05 173.99 0) (effects (font (size 0.95 0.95))))
  (property "Value" "HOST ENABLE / OPEN OFF" (at 146.05 176.53 0) (effects (font (size 0.85 0.85))))
  (property "Footprint" "KAGURA_MANUAL:JP1" (at 146.05 182.88 0) (effects (font (size 0.95 0.95))) (hide yes))
  (property "Datasheet" "" (at 146.05 182.88 0) (effects (font (size 0.95 0.95))) (hide yes))
  (property "Description" "" (at 146.05 182.88 0) (effects (font (size 0.95 0.95))) (hide yes)) (pin "1") (pin "2"))
 (wire (pts (xy 241.3 179.07) (xy 241.3 173.99)) (stroke (width 0) (type default)))
 (wire (pts (xy 241.3 173.99) (xy 248.92 173.99)) (stroke (width 0) (type default)))
 (global_label "/PORT_EN"
  (shape bidirectional) (at 248.92 173.99 180) (effects (font (size 0.9 0.9)) (justify left))
  (property "Intersheetrefs" "${INTERSHEET_REFS}" (at 248.92 173.99 0) (effects (font (size 0.8 0.8))) (hide yes)))
 (wire (pts (xy 241.3 186.69) (xy 241.3 191.77)) (stroke (width 0) (type default)))
 (wire (pts (xy 241.3 191.77) (xy 248.92 191.77)) (stroke (width 0) (type default)))
 (global_label "/GND"
  (shape bidirectional) (at 248.92 191.77 180) (effects (font (size 0.9 0.9)) (justify left))
  (property "Intersheetrefs" "${INTERSHEET_REFS}" (at 248.92 191.77 0) (effects (font (size 0.8 0.8))) (hide yes)))
 (symbol
  (lib_id "KAGURA_RevA:R") (at 241.3 182.88 0) (unit 1) (in_bom yes) (on_board yes) (dnp no)
  (property "Reference" "R4" (at 259.08 180.34 0) (effects (font (size 0.95 0.95))))
  (property "Value" "100k / 1% / EN pulldown" (at 259.08 182.88 0) (effects (font (size 0.85 0.85))))
  (property "Footprint" "KAGURA_MANUAL:R4" (at 241.3 182.88 0) (effects (font (size 0.95 0.95))) (hide yes))
  (property "Datasheet" "" (at 241.3 182.88 0) (effects (font (size 0.95 0.95))) (hide yes))
  (property "Description" "" (at 241.3 182.88 0) (effects (font (size 0.95 0.95))) (hide yes)) (pin "1") (pin "2"))
 (wire (pts (xy 336.55 179.07) (xy 336.55 173.99)) (stroke (width 0) (type default)))
 (wire (pts (xy 336.55 173.99) (xy 344.17 173.99)) (stroke (width 0) (type default)))
 (global_label "/PORT_VBUS"
  (shape bidirectional) (at 344.17 173.99 180) (effects (font (size 0.9 0.9)) (justify left))
  (property "Intersheetrefs" "${INTERSHEET_REFS}" (at 344.17 173.99 0) (effects (font (size 0.8 0.8))) (hide yes)))
 (wire (pts (xy 336.55 186.69) (xy 336.55 191.77)) (stroke (width 0) (type default)))
 (wire (pts (xy 336.55 191.77) (xy 344.17 191.77)) (stroke (width 0) (type default)))
 (global_label "/GND"
  (shape bidirectional) (at 344.17 191.77 180) (effects (font (size 0.9 0.9)) (justify left))
  (property "Intersheetrefs" "${INTERSHEET_REFS}" (at 344.17 191.77 0) (effects (font (size 0.8 0.8))) (hide yes)))
 (symbol
  (lib_id "KAGURA_RevA:R") (at 336.55 182.88 0) (unit 1) (in_bom yes) (on_board yes) (dnp no)
  (property "Reference" "R5" (at 354.33 180.34 0) (effects (font (size 0.95 0.95))))
  (property "Value" "1k / 1% / 0.25W" (at 354.33 182.88 0) (effects (font (size 0.85 0.85))))
  (property "Footprint" "KAGURA_MANUAL:R5" (at 336.55 182.88 0) (effects (font (size 0.95 0.95))) (hide yes))
  (property "Datasheet" "" (at 336.55 182.88 0) (effects (font (size 0.95 0.95))) (hide yes))
  (property "Description" "" (at 336.55 182.88 0) (effects (font (size 0.95 0.95))) (hide yes)) (pin "1") (pin "2"))
 (wire (pts (xy 50.8 240.03) (xy 50.8 234.95)) (stroke (width 0) (type default)))
 (wire (pts (xy 50.8 234.95) (xy 58.42 234.95)) (stroke (width 0) (type default)))
 (global_label "/PIO_DP"
  (shape bidirectional) (at 58.42 234.95 180) (effects (font (size 0.9 0.9)) (justify left))
  (property "Intersheetrefs" "${INTERSHEET_REFS}" (at 58.42 234.95 0) (effects (font (size 0.8 0.8))) (hide yes)))
 (wire (pts (xy 50.8 247.65) (xy 50.8 252.73)) (stroke (width 0) (type default)))
 (wire (pts (xy 50.8 252.73) (xy 58.42 252.73)) (stroke (width 0) (type default)))
 (global_label "/USB_DP"
  (shape bidirectional) (at 58.42 252.73 180) (effects (font (size 0.9 0.9)) (justify left))
  (property "Intersheetrefs" "${INTERSHEET_REFS}" (at 58.42 252.73 0) (effects (font (size 0.8 0.8))) (hide yes)))
 (symbol
  (lib_id "KAGURA_RevA:R") (at 50.8 243.84 0) (unit 1) (in_bom yes) (on_board yes) (dnp no)
  (property "Reference" "R1" (at 68.58 241.3 0) (effects (font (size 0.95 0.95))))
  (property "Value" "22 / 1%" (at 68.58 243.84 0) (effects (font (size 0.85 0.85))))
  (property "Footprint" "KAGURA_MANUAL:R1" (at 50.8 243.84 0) (effects (font (size 0.95 0.95))) (hide yes))
  (property "Datasheet" "" (at 50.8 243.84 0) (effects (font (size 0.95 0.95))) (hide yes))
  (property "Description" "" (at 50.8 243.84 0) (effects (font (size 0.95 0.95))) (hide yes)) (pin "1") (pin "2"))
 (wire (pts (xy 146.05 240.03) (xy 146.05 234.95)) (stroke (width 0) (type default)))
 (wire (pts (xy 146.05 234.95) (xy 153.67 234.95)) (stroke (width 0) (type default)))
 (global_label "/PIO_DM"
  (shape bidirectional) (at 153.67 234.95 180) (effects (font (size 0.9 0.9)) (justify left))
  (property "Intersheetrefs" "${INTERSHEET_REFS}" (at 153.67 234.95 0) (effects (font (size 0.8 0.8))) (hide yes)))
 (wire (pts (xy 146.05 247.65) (xy 146.05 252.73)) (stroke (width 0) (type default)))
 (wire (pts (xy 146.05 252.73) (xy 153.67 252.73)) (stroke (width 0) (type default)))
 (global_label "/USB_DM"
  (shape bidirectional) (at 153.67 252.73 180) (effects (font (size 0.9 0.9)) (justify left))
  (property "Intersheetrefs" "${INTERSHEET_REFS}" (at 153.67 252.73 0) (effects (font (size 0.8 0.8))) (hide yes)))
 (symbol
  (lib_id "KAGURA_RevA:R") (at 146.05 243.84 0) (unit 1) (in_bom yes) (on_board yes) (dnp no)
  (property "Reference" "R2" (at 163.83 241.3 0) (effects (font (size 0.95 0.95))))
  (property "Value" "22 / 1%" (at 163.83 243.84 0) (effects (font (size 0.85 0.85))))
  (property "Footprint" "KAGURA_MANUAL:R2" (at 146.05 243.84 0) (effects (font (size 0.95 0.95))) (hide yes))
  (property "Datasheet" "" (at 146.05 243.84 0) (effects (font (size 0.95 0.95))) (hide yes))
  (property "Description" "" (at 146.05 243.84 0) (effects (font (size 0.95 0.95))) (hide yes)) (pin "1") (pin "2"))
 (embedded_fonts no))
